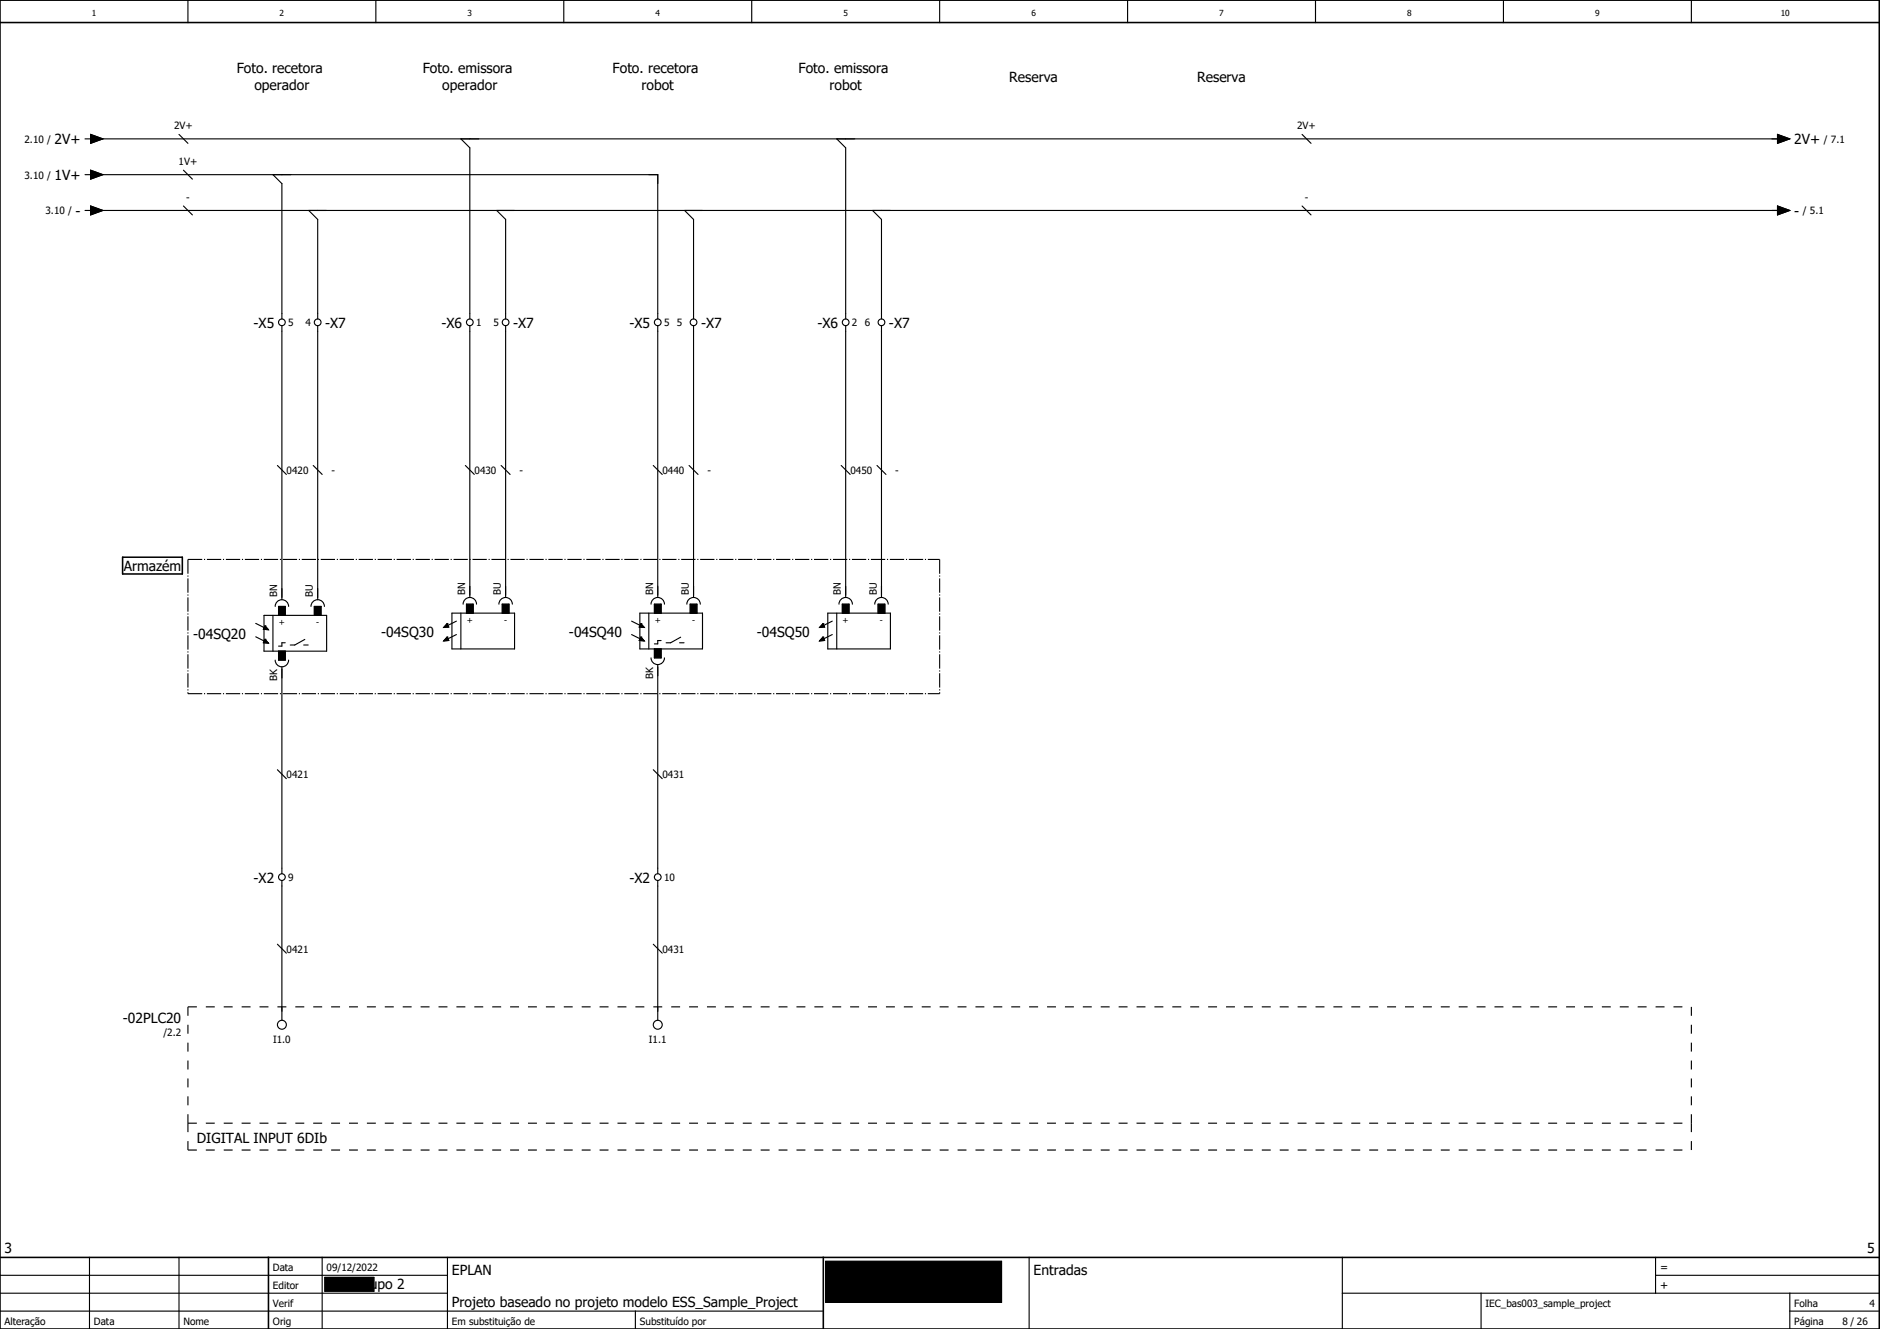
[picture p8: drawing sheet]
<svg xmlns="http://www.w3.org/2000/svg" width="420mm" height="297mm" viewBox="0 0 420 297" stroke-linecap="round" stroke-linejoin="round" font-family="sans-serif">
<g fill="none" stroke="#000" stroke-width=".25">
<path d="M42 0v5M84 0v5M126 0v5M168 0v5M210 0v5M252 0v5M294 0v5M336 0v5M378 0v5M19 39h1.3M19 31h1.3M20.3 38l2.7 1-2.7 1z"/>
<path d="M20.3 30l2.7 1-2.7 1zM21 39h126v32.3M21 31h377M40 30l2 2M41 38l2 2M61 39l2 2v30.3M103 31l2 2v38.3M187 31l2 2v38.3M291 30l2 2M397.2 30l2.8 1-2.8 1zM19 47h1.3M20.3 46l2.7 1-2.7 1z"/>
<path d="M21 47h377M41 46l2 2M69 47l2 2v22.3M111 47l2 2v22.3M153 47l2 2v22.3M195 47l2 2v22.3M291 46l2 2M397.2 46l2.8 1-2.8 1zM63 72.8v61.2M71 72.8v61.2M105 72.8v60.7M113 72.8v60.7"/>
<path d="M147 72.8v60.7M155 72.8v60.7M189 72.8v60.7M197 72.8v60.7M62 104l2 2M70 104l2 2M104 104l2 2M112 104l2 2M146 104l2 2M154 104l2 2M188 104l2 2M196 104l2 2"/>
<path d="M57.2 139.3l1.9 1M59 137.5h14v8h-14zM59.2 139.9h.1M59.2 139.9l.8 .9-1.1-.2zM61 137.5v8M61.5 135.5a1.5 1.5 0 0 1 1.5-1.5 1.5 1.5 0 0 1 1.5 1.5M62.3 137.5v-2h1.5v2M69.5 135.5a1.5 1.5 0 0 1 1.5-1.5 1.5 1.5 0 0 1 1.5 1.5M70.3 137.5v-2h1.5v2M99.9 139.4h.1M99.9 139.4l.4 .7-1.1 .1zM101 137h14v8h-14z"/>
<path d="M102 138.8l-1.9 1M103 137v8M103.5 135a1.5 1.5 0 0 1 1.5-1.5 1.5 1.5 0 0 1 1.5 1.5M104.3 137v-2h1.5v2M111.5 135a1.5 1.5 0 0 1 1.5-1.5 1.5 1.5 0 0 1 1.5 1.5M112.3 137v-2h1.5v2M141.2 138.8l1.9 1M143 137h14v8h-14zM143.2 139.4h.1M143.2 139.4l.8 .8-1.1-.1zM145 137v8M145.5 135a1.5 1.5 0 0 1 1.5-1.5 1.5 1.5 0 0 1 1.5 1.5"/>
<path d="M146.3 137v-2h1.5v2M153.5 135a1.5 1.5 0 0 1 1.5-1.5 1.5 1.5 0 0 1 1.5 1.5M154.2 137v-2h1.5v2M183.9 139.4h.1M183.9 139.4l.4 .7-1.1 .1zM185 137h14v8h-14zM186 138.8l-1.9 1M187 137v8M187.5 135a1.5 1.5 0 0 1 1.5-1.5 1.5 1.5 0 0 1 1.5 1.5M188.2 137v-2h1.6v2M195.5 135a1.5 1.5 0 0 1 1.5-1.5 1.5 1.5 0 0 1 1.5 1.5M196.2 137v-2h1.5v2"/>
<path d="M57.2 142.3l1.9 1M59.2 142.9h.1M59.2 142.9l.8 .9-1.1-.2zM61.5 147.5a1.5 1.5 0 0 0 1.5 1.5 1.5 1.5 0 0 0 1.5-1.5M62.3 145.5v2h1.5v-2M63 149v46.3M63.8 143.7h-.8v.7h-.7M67.9 144.2h1M68.1 142.9l-2.2 1.3h-1M99.9 142.4h.1M99.9 142.4l.4 .7-1.1 .1zM102 141.8l-1.9 1"/>
<path d="M141.2 141.8l1.9 1M143.2 142.4h.1M143.2 142.4l.8 .8-1.1-.1zM145.5 147a1.5 1.5 0 0 0 1.5 1.5 1.5 1.5 0 0 0 1.5-1.5M146.3 145v2h1.5v-2M147 148.5v46.8M147.8 143.2h-.8v.7h-.7M151.9 143.7h1M152.1 142.4l-2.2 1.3h-1M183.9 142.4h.1M183.9 142.4l.4 .7-1.1 .1zM186 141.8l-1.9 1"/>
<path d="M62 172l2 2M146 172l2 2M63 196.8v31.2M147 196.8v31.2M62 211l2 2M146 211l2 2M0 293h184M0 289h100M0 285h100M20 281v16M40 281v16M72 281v16"/>
<path d="M100 281v16M142 293v4M230 281v16M300 289h120M300 281v16M331 289v8M370 285h50M370 281v8M400 293h20M400 289v8"/>
<circle cx="63" cy="72" r=".75"/>
<circle cx="71" cy="72" r=".75"/>
<circle cx="105" cy="72" r=".75"/>
<circle cx="113" cy="72" r=".75"/>
<circle cx="147" cy="72" r=".75"/>
<circle cx="155" cy="72" r=".75"/>
<circle cx="189" cy="72" r=".75"/>
<circle cx="197" cy="72" r=".75"/>
<circle cx="63" cy="196" r=".75"/>
<circle cx="147" cy="196" r=".75"/>
<circle cx="63" cy="229" r="1"/>
<circle cx="147" cy="229" r="1"/>
</g>
<path d="M0 5h420M0 0h420v297h-420zM27.4 124.5h13.4v3.8h-13.4zM0 281h420M60 281v16M184 281v16" fill="none" stroke="#000" stroke-width=".35"/>
<path d="M42 225h336M42 225v26M378 225v26M42 251v6M42 257h336M42 251h336M378 251v6" fill="none" stroke="#000" stroke-width=".25" stroke-dasharray="2 2" stroke-linecap="butt"/>
<g fill="#000" stroke="#000" stroke-width=".22">
<path d="M20.3 38l2.7 1-2.7 1zM20.3 30l2.7 1-2.7 1zM397.2 30l2.8 1-2.8 1zM20.3 46l2.7 1-2.7 1zM397.2 46l2.8 1-2.8 1zM59.2 139.9l.8 .9-1.1-.2zM62.3 135.5h1.5v2h-1.5zM70.3 135.5h1.5v2h-1.5zM99.9 139.4l.4 .7-1.1 .1zM104.3 135h1.5v2h-1.5zM112.3 135h1.5v2h-1.5zM143.2 139.4l.8 .8-1.1-.1z"/>
<path d="M146.3 135h1.5v2h-1.5zM154.2 135h1.5v2h-1.5zM183.9 139.4l.4 .7-1.1 .1zM188.2 135h1.6v2h-1.6zM196.2 135h1.5v2h-1.5zM59.2 142.9l.8 .9-1.1-.2zM62.3 145.5h1.5v2h-1.5zM99.9 142.4l.4 .7-1.1 .1zM143.2 142.4l.8 .8-1.1-.1zM146.3 145h1.5v2h-1.5zM183.9 142.4l.4 .7-1.1 .1zM72.6 285.5h11v3.1h-11z"/>
<path d="M184.5 281.9h39.3v9.2h-39.3z"/>
</g>
<path d="M72.6 285.5h11v3.1h-11zM184.5 281.9h39.3v9.2h-39.3z" fill="none" stroke="#000" stroke-width=".22"/>
<path d="M42 125h168M42 125v30M210 125v30M42 155h168" fill="none" stroke="#000" stroke-width=".25" stroke-dasharray="3.2 .4 .3 .4" stroke-linecap="butt"/>
<g font-size="3.1">
<text x="52.9" y="16.4">Foto. recetora</text>
<text x="94.5" y="16.4">Foto. emissora</text>
<text x="136.9" y="16.4">Foto. recetora</text>
<text x="178.5" y="16.4">Foto. emissora</text>
<text x="56.8" y="20.1">operador</text>
<text x="98.8" y="20.1">operador</text>
<text x="143.4" y="20.1">robot</text>
<text x="185.4" y="20.1">robot</text>
<text x="225.6" y="18.3">Reserva</text>
<text x="267.6" y="18.3">Reserva</text>
<text x="12.2" y="32.3">2V+</text>
<text x="401" y="32.3">2V+</text>
<text x="12.2" y="40.3">1V+</text>
<text x="16.9" y="48.3">-</text>
<text x="401" y="48.3">-</text>
<text x="56.7" y="73.3">-X5</text>
<text x="72.7" y="73.3">-X7</text>
<text x="98.7" y="73.3">-X6</text>
<text x="114.7" y="73.3">-X7</text>
<text x="140.7" y="73.3">-X5</text>
<text x="156.7" y="73.3">-X7</text>
<text x="182.7" y="73.3">-X6</text>
<text x="198.7" y="73.3">-X7</text>
<text x="27.7" y="127.6">Armazém</text>
<text x="43.2" y="142.8">-04SQ20</text>
<text x="85.2" y="142.3">-04SQ30</text>
<text x="127.2" y="142.3">-04SQ40</text>
<text x="169.2" y="142.3">-04SQ50</text>
<text x="56.7" y="197.3">-X2</text>
<text x="140.7" y="197.3">-X2</text>
<text x="27.5" y="228.6">-02PLC20</text>
<text x="44" y="255.4">DIGITAL INPUT 6DIb</text>
<text x="1" y="280">3</text>
<text x="417.3" y="280">5</text>
<text x="101" y="285">EPLAN</text>
<text x="231" y="285">Entradas</text>
<text x="79.4" y="288">Grupo 2</text>
<text x="101" y="292">Projeto baseado no projeto modelo ESS_Sample_Project</text>
</g>
<g font-size="2.5">
<text x="371" y="284">=</text>
<text x="371" y="288">+</text>
</g>
<g font-size="2.2">
<text x="38.9" y="28.9">2V+</text>
<text x="289.9" y="28.9">2V+</text>
<text x="5.5" y="31.9">2.10 /</text>
<text x="407.6" y="31.9">/ 7.1</text>
<text x="5.5" y="39.9">3.10 /</text>
<text x="39.9" y="36.9">1V+</text>
<text x="10.2" y="47.9">3.10 /</text>
<text x="41.6" y="44.9">-</text>
<text x="291.6" y="44.9">-</text>
<text x="402.9" y="47.9">/ 5.1</text>
<text x="64.4" y="72.9">5</text>
<text x="68.3" y="72.9">4</text>
<text x="106.4" y="72.9">1</text>
<text x="110.3" y="72.9">5</text>
<text x="148.4" y="72.9">5</text>
<text x="151.3" y="72.9">5</text>
<text x="190.4" y="72.9">2</text>
<text x="193.3" y="72.9">6</text>
<text x="64.1" y="105.9">0420</text>
<text x="74.1" y="105.9">-</text>
<text x="106.1" y="105.9">0430</text>
<text x="116.1" y="105.9">-</text>
<text x="148.1" y="105.9">0440</text>
<text x="158.1" y="105.9">-</text>
<text x="190.1" y="105.9">0450</text>
<text x="200.1" y="105.9">-</text>
<text x="61.9" y="133.4" transform="rotate(-90 61.9 133.4)">BN</text>
<text x="69.9" y="133.4" transform="rotate(-90 69.9 133.4)">BU</text>
<text x="103.9" y="132.9" transform="rotate(-90 103.9 132.9)">BN</text>
<text x="111.9" y="132.9" transform="rotate(-90 111.9 132.9)">BU</text>
<text x="145.9" y="132.9" transform="rotate(-90 145.9 132.9)">BN</text>
<text x="153.9" y="132.9" transform="rotate(-90 153.9 132.9)">BU</text>
<text x="187.9" y="132.9" transform="rotate(-90 187.9 132.9)">BN</text>
<text x="195.9" y="132.9" transform="rotate(-90 195.9 132.9)">BU</text>
<text x="61.9" y="152.3" transform="rotate(-90 61.9 152.3)">BK</text>
<text x="145.9" y="151.8" transform="rotate(-90 145.9 151.8)">BK</text>
<text x="64.1" y="173.9">0421</text>
<text x="148.1" y="173.9">0431</text>
<text x="64.4" y="196.9">9</text>
<text x="148.4" y="196.9">10</text>
<text x="64.1" y="212.9">0421</text>
<text x="148.1" y="212.9">0431</text>
<text x="36.5" y="231.5">/2.2</text>
<text x="61" y="233">I1.0</text>
<text x="145" y="233">I1.1</text>
<text x="61" y="284">Data</text>
<text x="73" y="284">09/12/2022</text>
<text x="61" y="288">Editor</text>
<text x="61" y="292">Verif</text>
<text x="332" y="292">IEC_bas003_sample_project</text>
<text x="401" y="292">Folha</text>
<text x="417.8" y="292">4</text>
<text x="1" y="296">Alteração</text>
<text x="21" y="296">Data</text>
<text x="41" y="296">Nome</text>
<text x="61" y="296">Orig</text>
<text x="101" y="296">Em substituição de</text>
<text x="143" y="296">Substituído por</text>
<text x="401" y="296">Página</text>
<text x="411.8" y="296">8 / 26</text>
</g>
<g font-size="1.9">
<text x="20.5" y="3.7">1</text>
<text x="62.5" y="3.7">2</text>
<text x="104.5" y="3.7">3</text>
<text x="146.5" y="3.7">4</text>
<text x="188.5" y="3.7">5</text>
<text x="230.5" y="3.7">6</text>
<text x="272.5" y="3.7">7</text>
<text x="314.5" y="3.7">8</text>
<text x="356.5" y="3.7">9</text>
<text x="398" y="3.7">10</text>
<text x="62.3" y="139.8">+</text>
<text x="70.7" y="139.8">-</text>
<text x="104.3" y="139.3">+</text>
<text x="112.7" y="139.3">-</text>
<text x="146.3" y="139.3">+</text>
<text x="154.7" y="139.3">-</text>
<text x="188.3" y="139.3">+</text>
<text x="196.7" y="139.3">-</text>
</g>
</svg>
